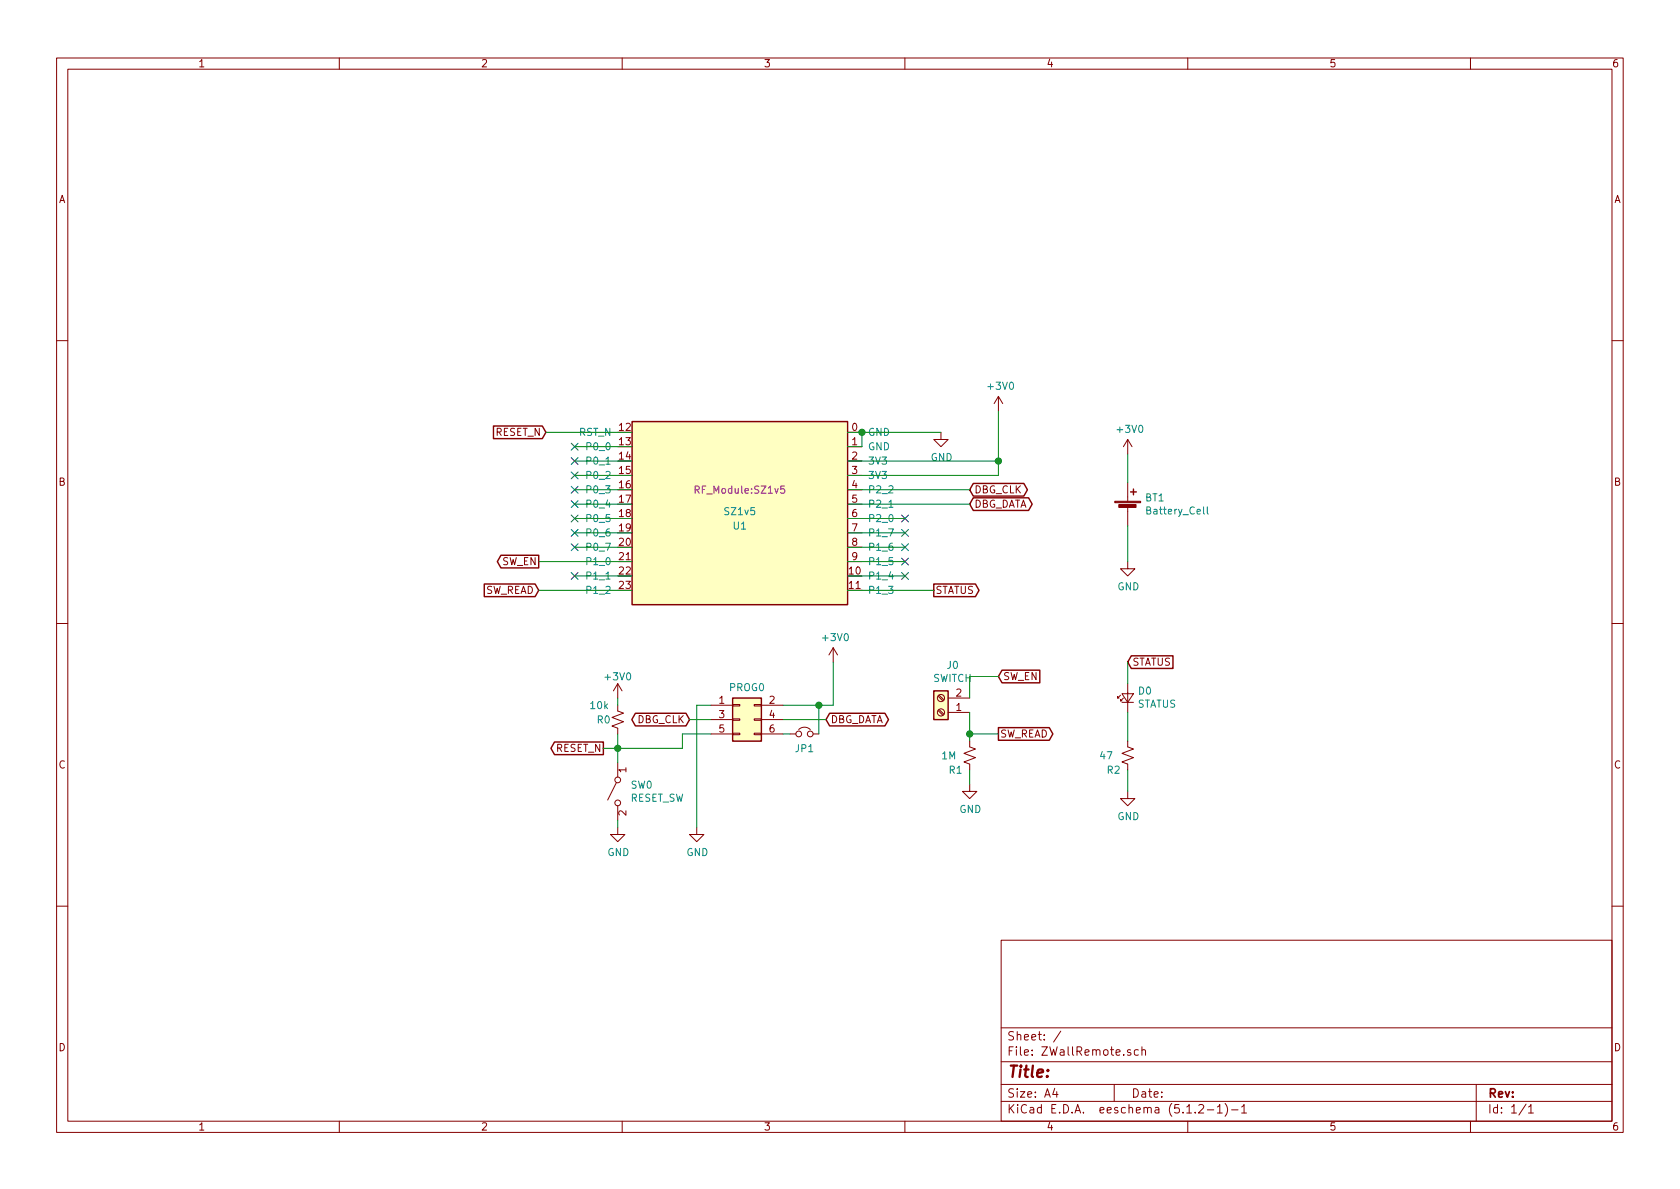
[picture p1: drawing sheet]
EESchema Schematic File Version 4
LIBS:ZWallRemote-cache
EELAYER 29 0
EELAYER END
$Descr A4 11693 8268
encoding utf-8
Sheet 1 1
Title ""
Date ""
Rev ""
Comp ""
Comment1 ""
Comment2 ""
Comment3 ""
Comment4 ""
$EndDescr
$Comp
L RF_Module:SZ1v5 U1
U 1 1
P 3800 2600
F 0 "U1" H 3800 2500 50  0000 C CNN
F 1 "SZ1v5" H 3800 2600 50  0000 C CNN
F 2 "RF_Module:SZ1v5" H 3800 2750 50  0000 C CNN
F 3 "" H 3800 2600 50  0001 C CNN
	1    3800 2600
	1    0    0    -1  
$EndComp
$Comp
L power:GND #PWR0101
U 1 1
P 5200 2050
F 0 "#PWR0101" H 5200 1800 50  0001 C CNN
F 1 "GND" H 5205 1877 50  0000 C CNN
F 2 "" H 5200 2050 50  0001 C CNN
F 3 "" H 5200 2050 50  0001 C CNN
	1    5200 2050
	1    0    0    -1  
$EndComp
$Comp
L Device:Battery_Cell BT1
U 1 1
P 6500 2600
F 0 "BT1" H 6618 2696 50  0000 L CNN
F 1 "Battery_Cell" H 6618 2605 50  0000 L CNN
F 2 "Battery:BatteryHolder_Keystone_3002_1x2032" V 6500 2660 50  0001 C CNN
F 3 "~" V 6500 2660 50  0001 C CNN
	1    6500 2600
	1    0    0    -1  
$EndComp
$Comp
L power:GND #PWR0102
U 1 1
P 6500 2950
F 0 "#PWR0102" H 6500 2700 50  0001 C CNN
F 1 "GND" H 6505 2777 50  0000 C CNN
F 2 "" H 6500 2950 50  0001 C CNN
F 3 "" H 6500 2950 50  0001 C CNN
	1    6500 2950
	1    0    0    -1  
$EndComp
Wire Wire Line
	6500 2400 6500 2200
Wire Wire Line
	6500 2950 6500 2700
NoConn ~ 4950 2650
NoConn ~ 4950 2750
NoConn ~ 4950 2850
NoConn ~ 4950 2950
NoConn ~ 4950 3050
NoConn ~ 2650 3050
NoConn ~ 2650 2750
NoConn ~ 2650 2850
NoConn ~ 2650 2650
NoConn ~ 2650 2550
NoConn ~ 2650 2450
NoConn ~ 2650 2350
NoConn ~ 2650 2250
NoConn ~ 2650 2150
Text GLabel 2400 2950 0    50   Output ~ 0
SW_EN
Text GLabel 2400 3150 0    50   Input ~ 0
SW_READ
Text GLabel 2450 2050 0    50   Input ~ 0
RESET_N
Wire Wire Line
	2450 2050 3050 2050
Wire Wire Line
	2400 2950 3050 2950
Wire Wire Line
	2400 3150 3050 3150
Wire Wire Line
	2650 2150 3050 2150
Wire Wire Line
	2650 2250 3050 2250
Wire Wire Line
	2650 2350 3050 2350
Wire Wire Line
	2650 2450 3050 2450
Wire Wire Line
	2650 2550 3050 2550
Wire Wire Line
	2650 2650 3050 2650
Wire Wire Line
	2650 2750 3050 2750
Wire Wire Line
	2650 3050 3050 3050
Wire Wire Line
	2650 2850 3050 2850
Text GLabel 5400 2450 2    50   BiDi ~ 0
DBG_CLK
Wire Wire Line
	4550 2350 5600 2350
Wire Wire Line
	5600 2350 5600 2250
Wire Wire Line
	4550 2250 5600 2250
Connection ~ 5600 2250
Wire Wire Line
	5600 2250 5600 1900
Wire Wire Line
	4550 2450 5400 2450
Wire Wire Line
	4950 2650 4550 2650
Wire Wire Line
	4950 2750 4550 2750
Wire Wire Line
	4950 2850 4550 2850
Wire Wire Line
	4950 2950 4550 2950
Wire Wire Line
	4950 3050 4550 3050
Text GLabel 5400 2550 2    50   BiDi ~ 0
DBG_DATA
$Comp
L power:+3V0 #PWR0103
U 1 1
P 4450 3650
F 0 "#PWR0103" H 4450 3500 50  0001 C CNN
F 1 "+3V0" H 4465 3823 50  0000 C CNN
F 2 "" H 4450 3650 50  0001 C CNN
F 3 "" H 4450 3650 50  0001 C CNN
	1    4450 3650
	1    0    0    -1  
$EndComp
Wire Wire Line
	4100 3950 4350 3950
$Comp
L power:+3V0 #PWR0104
U 1 1
P 5600 1900
F 0 "#PWR0104" H 5600 1750 50  0001 C CNN
F 1 "+3V0" H 5615 2073 50  0000 C CNN
F 2 "" H 5600 1900 50  0001 C CNN
F 3 "" H 5600 1900 50  0001 C CNN
	1    5600 1900
	1    0    0    -1  
$EndComp
$Comp
L power:+3V0 #PWR0105
U 1 1
P 6500 2200
F 0 "#PWR0105" H 6500 2050 50  0001 C CNN
F 1 "+3V0" H 6515 2373 50  0000 C CNN
F 2 "" H 6500 2200 50  0001 C CNN
F 3 "" H 6500 2200 50  0001 C CNN
	1    6500 2200
	1    0    0    -1  
$EndComp
Text GLabel 3450 4050 0    50   BiDi ~ 0
DBG_CLK
Text GLabel 4400 4050 2    50   BiDi ~ 0
DBG_DATA
Text GLabel 2850 4250 0    50   Output ~ 0
RESET_N
$Comp
L Device:R_Small_US R0
U 1 1
P 2950 4050
F 0 "R0" H 2800 4050 50  0000 L CNN
F 1 "10k" H 2750 4150 50  0000 L CNN
F 2 "Resistor_SMD:R_0805_2012Metric_Pad1.15x1.40mm_HandSolder" H 2950 4050 50  0001 C CNN
F 3 "~" H 2950 4050 50  0001 C CNN
	1    2950 4050
	1    0    0    -1  
$EndComp
Wire Wire Line
	4450 3650 4450 3950
Wire Wire Line
	4100 4050 4400 4050
$Comp
L power:+3V0 #PWR0106
U 1 1
P 2950 3900
F 0 "#PWR0106" H 2950 3750 50  0001 C CNN
F 1 "+3V0" H 2950 4050 50  0000 C CNN
F 2 "" H 2950 3900 50  0001 C CNN
F 3 "" H 2950 3900 50  0001 C CNN
	1    2950 3900
	1    0    0    -1  
$EndComp
$Comp
L power:GND #PWR0107
U 1 1
P 3500 4800
F 0 "#PWR0107" H 3500 4550 50  0001 C CNN
F 1 "GND" H 3505 4627 50  0000 C CNN
F 2 "" H 3500 4800 50  0001 C CNN
F 3 "" H 3500 4800 50  0001 C CNN
	1    3500 4800
	1    0    0    -1  
$EndComp
Wire Wire Line
	2850 4250 2950 4250
Wire Wire Line
	2950 4150 2950 4250
Connection ~ 2950 4250
Wire Wire Line
	2950 3900 2950 3950
Wire Wire Line
	3450 4050 3600 4050
Wire Wire Line
	3500 3950 3600 3950
Connection ~ 4350 3950
Wire Wire Line
	4350 3950 4450 3950
$Comp
L power:GND #PWR0108
U 1 1
P 5400 4500
F 0 "#PWR0108" H 5400 4250 50  0001 C CNN
F 1 "GND" H 5405 4327 50  0000 C CNN
F 2 "" H 5400 4500 50  0001 C CNN
F 3 "" H 5400 4500 50  0001 C CNN
	1    5400 4500
	1    0    0    -1  
$EndComp
Text GLabel 5600 4150 2    50   Output ~ 0
SW_READ
Wire Wire Line
	5400 4500 5400 4400
Wire Wire Line
	5400 4200 5400 4150
Wire Wire Line
	5400 4150 5600 4150
$Comp
L Connector:Screw_Terminal_01x02 J0
U 1 1
P 5200 4000
F 0 "J0" H 5118 3675 50  0000 C CNN
F 1 "SWITCH" H 5118 3766 50  0000 C CNN
F 2 "TerminalBlock_TE-Connectivity:TerminalBlock_TE_282834-2_1x02_P2.54mm_Horizontal" H 5200 4000 50  0001 C CNN
F 3 "~" H 5200 4000 50  0001 C CNN
	1    5200 4000
	-1   0    0    1   
$EndComp
Wire Wire Line
	5400 4000 5400 4150
Connection ~ 5400 4150
Text GLabel 5600 3750 2    50   Input ~ 0
SW_EN
Wire Wire Line
	5600 3750 5400 3750
Wire Wire Line
	5400 3750 5400 3900
$Comp
L Switch:SW_SPST SW0
U 1 1
P 2950 4550
F 0 "SW0" V 2904 4462 50  0000 R CNN
F 1 "RESET_SW" V 2995 4462 50  0000 R CNN
F 2 "Button_Switch_SMD:DTSM-32S-B" H 2950 4550 50  0001 C CNN
F 3 "~" H 2950 4550 50  0001 C CNN
	1    2950 4550
	0    -1   1    0   
$EndComp
Wire Wire Line
	2950 4350 2950 4250
Wire Wire Line
	3500 3950 3500 4800
$Comp
L power:GND #PWR0109
U 1 1
P 2950 4800
F 0 "#PWR0109" H 2950 4550 50  0001 C CNN
F 1 "GND" H 2955 4627 50  0000 C CNN
F 2 "" H 2950 4800 50  0001 C CNN
F 3 "" H 2950 4800 50  0001 C CNN
	1    2950 4800
	1    0    0    -1  
$EndComp
Wire Wire Line
	2950 4800 2950 4750
$Comp
L Device:LED_Small D0
U 1 1
P 6500 3900
F 0 "D0" V 6546 3832 50  0000 R CNN
F 1 "STATUS" V 6455 3832 50  0000 R CNN
F 2 "LED_SMD:LED_0805_2012Metric_Pad1.15x1.40mm_HandSolder" V 6500 3900 50  0001 C CNN
F 3 "~" V 6500 3900 50  0001 C CNN
	1    6500 3900
	0    -1   -1   0   
$EndComp
Wire Wire Line
	4550 2050 4650 2050
Wire Wire Line
	4550 2150 4650 2150
Wire Wire Line
	4650 2150 4650 2050
Connection ~ 4650 2050
Wire Wire Line
	4650 2050 5200 2050
$Comp
L power:GND #PWR0110
U 1 1
P 6500 4550
F 0 "#PWR0110" H 6500 4300 50  0001 C CNN
F 1 "GND" H 6505 4377 50  0000 C CNN
F 2 "" H 6500 4550 50  0001 C CNN
F 3 "" H 6500 4550 50  0001 C CNN
	1    6500 4550
	1    0    0    -1  
$EndComp
Text GLabel 5150 3150 2    50   Output ~ 0
STATUS
Wire Wire Line
	4550 3150 5150 3150
$Comp
L Device:R_Small_US R1
U 1 1
P 5400 4300
F 0 "R1" H 5250 4200 50  0000 L CNN
F 1 "1M" H 5200 4300 50  0000 L CNN
F 2 "Resistor_SMD:R_0805_2012Metric_Pad1.15x1.40mm_HandSolder" H 5400 4300 50  0001 C CNN
F 3 "~" H 5400 4300 50  0001 C CNN
	1    5400 4300
	1    0    0    -1  
$EndComp
$Comp
L Device:R_Small_US R2
U 1 1
P 6500 4300
F 0 "R2" H 6350 4200 50  0000 L CNN
F 1 "47" H 6300 4300 50  0000 L CNN
F 2 "Resistor_SMD:R_0805_2012Metric_Pad1.15x1.40mm_HandSolder" H 6500 4300 50  0001 C CNN
F 3 "~" H 6500 4300 50  0001 C CNN
	1    6500 4300
	1    0    0    -1  
$EndComp
Text GLabel 6500 3650 2    50   Input ~ 0
STATUS
Wire Wire Line
	6500 3650 6500 3800
Wire Wire Line
	6500 4000 6500 4200
Wire Wire Line
	6500 4400 6500 4550
Wire Wire Line
	4550 2550 5400 2550
$Comp
L Device:Jumper_NC_Small JP1
U 1 1
P 4250 4150
F 0 "JP1" H 4250 4050 50  0000 C CNN
F 1 "Jumper_NO_Small" H 4300 4050 50  0001 C CNN
F 2 "Jumper:SolderJumper-2_P1.3mm_Bridged_RoundedPad1.0x1.5mm" H 4250 4150 50  0001 C CNN
F 3 "~" H 4250 4150 50  0001 C CNN
	1    4250 4150
	1    0    0    -1  
$EndComp
Wire Wire Line
	4350 4150 4350 3950
Wire Wire Line
	2950 4250 3400 4250
Wire Wire Line
	3400 4250 3400 4150
Wire Wire Line
	3400 4150 3600 4150
Wire Wire Line
	4100 4150 4150 4150
$Comp
L Connector_Generic:Conn_02x03_Odd_Even PROG0
U 1 1
P 3800 4050
F 0 "PROG0" H 3850 4275 50  0000 C CNN
F 1 "Conn_02x03_Odd_Even" H 3850 4276 50  0001 C CNN
F 2 "Connector_PinHeader_2.54mm:PinHeader_2x03_P2.54mm_Vertical" H 3800 4050 50  0001 C CNN
F 3 "~" H 3800 4050 50  0001 C CNN
	1    3800 4050
	1    0    0    -1  
$EndComp
$EndSCHEMATC
